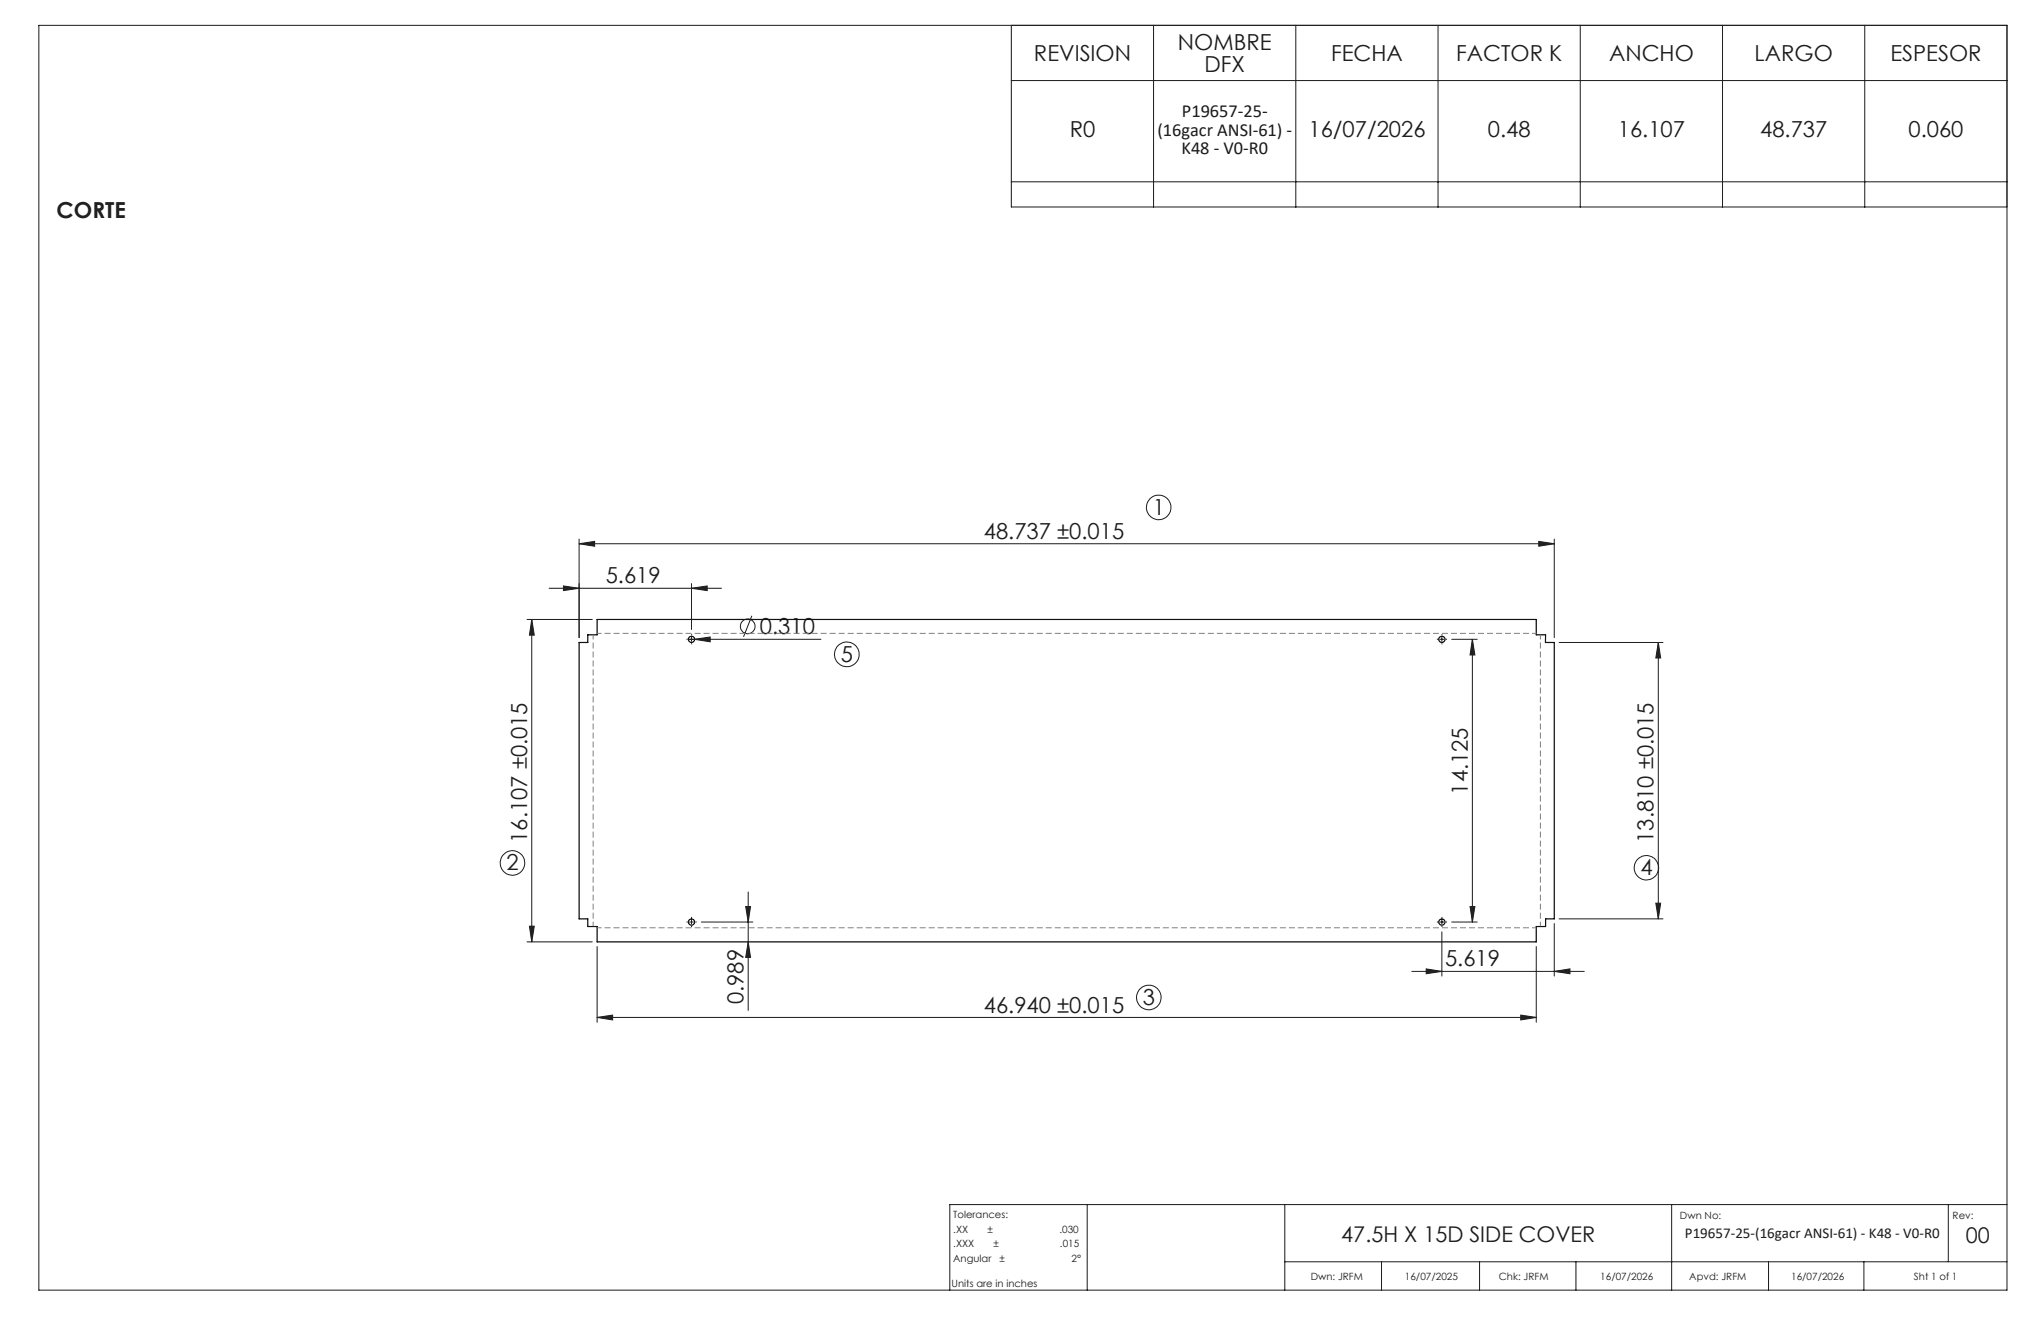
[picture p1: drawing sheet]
<svg xmlns="http://www.w3.org/2000/svg" width="432mm" height="279mm" viewBox="0 0 432 279" stroke-linecap="round" stroke-linejoin="round" font-family="sans-serif">
<g fill="none" stroke="#191924" stroke-width=".21">
<path d="M8.2 5.4h416.4v267.5h-416.4zM214 5.4v38.4h210.6M214 17h210.6M244.1 5.4v38.4M274.1 5.4v38.4M304.2 5.4v38.4M334.3 5.4v38.4M364.4 5.4v38.4M394.5 5.4v38.4M214 38.5h210.6M122.5 115l3.3-.5v1zM122.5 114v20.9"/>
<path d="M122.5 115h206.3M325.5 114.5l3.3 .5-3.3 .5zM328.8 114v20.9M111.5 131h13.8M112.5 131l.5 3.3h-1zM112.5 131v68.2M116.2 124.4h36.4M119.2 123.9l3.3 .5-3.3 .5zM145.6 135.2h28.1M146.3 124.4l3.3-.5v1zM146.3 123.4v9.7M146.3 134.8v.8"/>
<path d="M147 135.2l3.2-.5v1zM159.1 130.2l-1.8 4.5M304.6 135.2h.9M305 134.8v.8M307.1 135.2h5.4M311.5 135.2l.5 3.3h-1zM311.5 135.2v59.8M329.8 135.9h22M350.8 135.9l.5 3.3h-1zM350.8 135.9v58.4M111.5 199.2h13.8M112 195.9h1l-.5 3.3z"/>
<path d="M145.9 195h.8M146.3 194.6v.8M148.4 195h10.9M157.8 191.7h1l-.5 3.3zM158.3 199.2l.5 3.3h-1zM158.3 188.7v25M304.6 195h.9M305 194.6v.8M305 197.1v9.3M307.1 195h5.4M311 191.7h1l-.5 3.3zM328.8 195.3v11.1"/>
<path d="M329.8 194.3h22M350.3 191h1l-.5 3.3zM126.3 215.2l3.3-.5v1zM126.3 200.2v16M126.3 215.2h198.7M298.7 205.5h36.5M301.7 204.9l3.3 .6-3.3 .5zM321.7 214.7l3.3 .5-3.3 .5zM325 200.2v16M328.8 205.5l3.3-.6v1.1zM230 254.8v18.1M271.8 254.8v18.1"/>
<path d="M353.7 254.8v18.1M412.2 254.8v12.1M424.6 254.8h-223.7v18.1M271.8 266.9h152.8M292.3 266.9v6M313 266.9v6M333.4 266.9v6M374.2 266.9v6M394.3 266.9v6"/>
<circle cx="245.1" cy="107.3" r="2.6"/>
<circle cx="158.2" cy="132.5" r="1.56"/>
<circle cx="179.2" cy="138.4" r="2.6"/>
<circle cx="108.4" cy="182.5" r="2.61"/>
<circle cx="348.3" cy="183.5" r="2.58"/>
<circle cx="243" cy="211" r="2.6"/>
</g>
<g fill="none" stroke="#000" stroke-width=".25">
<path d="M126.3 131h198.7v3.3h2v1.6h1.8v58.4h-1.8v1.7h-2v3.2h-198.7v-3.2h-1.9v-1.7h-1.9v-58.4h1.9v-1.6h1.9z"/>
<circle cx="146.3" cy="135.2" r=".65"/>
<circle cx="305" cy="135.2" r=".65"/>
<circle cx="146.3" cy="195" r=".65"/>
<circle cx="305" cy="195" r=".65"/>
</g>
<g fill="none" stroke="#191924" stroke-width=".21" stroke-dasharray="15.2 1.3 1.3 1.3" stroke-linecap="butt">
<path d="M145.5 135.2h-.3M146.3 136v.3M146.3 134.4v-.3M147.1 135.2h.3M304.2 135.2h-.2M305.1 136v.3M305.1 134.4v-.3M305.9 135.2h.2M145.5 195h-.3M146.3 195.8v.3M146.3 194.2v-.3M147.1 195h.3"/>
<path d="M304.2 195h-.2M305.1 195.8v.3M305.1 194.2v-.3M305.9 195h.2"/>
</g>
<path d="M125.5 134.3v61.6M325 134h-198.7M126.3 196.2h198.7M325.9 195.9v-61.6" fill="none" stroke="#808080" stroke-width=".21" stroke-dasharray="1.3 .6" stroke-dashoffset=".3" stroke-linecap="butt"/>
<g fill="#191924">
<path d="M147 135.2l3.2-.5v1z"/>
<path d="M328.8 205.5l3.3-.6v1.1zM301.7 204.9l3.3 .6-3.3 .5z"/>
<path d="M119.2 123.9l3.3 .5-3.3 .5zM146.3 124.4l3.3-.5v1z"/>
<path d="M321.7 214.7l3.3 .5-3.3 .5zM126.3 215.2l3.3-.5v1z"/>
<path d="M350.8 135.9l.5 3.3h-1zM350.3 191h1l-.5 3.3z"/>
<path d="M311 191.7h1l-.5 3.3zM311.5 135.2l.5 3.3h-1z"/>
<path d="M112.5 131l.5 3.3h-1zM112 195.9h1l-.5 3.3zM157.8 191.7h1l-.5 3.3zM158.3 199.2l.5 3.3h-1z"/>
<path d="M122.5 115l3.3-.5v1zM325.5 114.5l3.3 .5-3.3 .5z"/>
</g>
<g font-size="4.7" fill="#191924">
<text x="249.2" y="10.6">NOMBRE</text>
<text x="218.8" y="12.9">REVISION</text>
<text x="254.8" y="15.1">DFX</text>
<text x="281.6" y="12.9">FECHA</text>
<text x="308.1" y="12.9">FACTOR K</text>
<text x="340.4" y="12.9">ANCHO</text>
<text x="371.2" y="12.9">LARGO</text>
<text x="399.9" y="12.9">ESPESOR</text>
<text x="226.3" y="29">R0</text>
<text x="276.8" y="29">16/07/2026</text>
<text x="314.8" y="29">0.48</text>
<text x="342.3" y="29">16.107</text>
<text x="372.4" y="29">48.737</text>
<text x="403.8" y="29">0.060</text>
<text x="12" y="46.2">CORTE</text>
<text x="208.1" y="114">48.737 ±0.015</text>
<text x="243.9" y="108.9">1</text>
<text x="128.2" y="123.4">5.619</text>
<text x="160.8" y="134.2">0.310</text>
<text x="177.9" y="140">5</text>
<text x="310.5" y="168.1" transform="rotate(-90 310.5 168.1)">14.125</text>
<text x="111.5" y="178.3" transform="rotate(-90 111.5 178.3)">16.107 ±0.015</text>
<text x="349.8" y="178.3" transform="rotate(-90 349.8 178.3)">13.810 ±0.015</text>
<text x="107.2" y="184.1">2</text>
<text x="347.1" y="185.1">4</text>
<text x="305.7" y="204.4">5.619</text>
<text x="157.3" y="212.4" transform="rotate(-90 157.3 212.4)">0.989</text>
<text x="208.1" y="214.2">46.940 ±0.015</text>
<text x="241.8" y="212.5">3</text>
</g>
<g font-size="4.6" fill="#191924">
<text x="283.8" y="262.7">47.5H X 15D SIDE COVER</text>
<text x="415.9" y="263">00</text>
</g>
<g font-size="3.9" fill="#191924">
<text x="244.9" y="28.7">(16gacr ANSI-61) -</text>
<text x="250" y="24.8">P19657-25-</text>
<text x="250" y="32.6">K48 - V0-R0</text>
</g>
<text font-size="3.2" fill="#191924" x="356.5" y="261.8">P19657-25-(16gacr ANSI-61) - K48 - V0-R0</text>
<g font-size="2.1" fill="#191924">
<text x="201.7" y="257.6">Tolerances:</text>
<text x="355.4" y="257.8">Dwn No:</text>
<text x="413.1" y="257.8">Rev:</text>
<text x="201.7" y="260.7">.XX</text>
<text x="201.7" y="263.9">.XXX</text>
<text x="208.9" y="260.7">±</text>
<text x="210.2" y="263.9">±</text>
<text x="224.1" y="260.7">.030</text>
<text x="224.3" y="263.9">.015</text>
<text x="201.7" y="267">Angular</text>
<text x="211.5" y="267">±</text>
<text x="226.7" y="267">2°</text>
<text x="201.3" y="272.3">Units are in inches</text>
<text x="277.3" y="270.7">Dwn: JRFM</text>
<text x="297.2" y="270.7">16/07/2025</text>
<text x="317.1" y="270.7">Chk: JRFM</text>
<text x="338.6" y="270.7">16/07/2026</text>
<text x="357.4" y="270.7">Apvd: JRFM</text>
<text x="378.9" y="270.7">16/07/2026</text>
<text x="404.9" y="270.7">Sht 1 of 1</text>
</g>
</svg>
